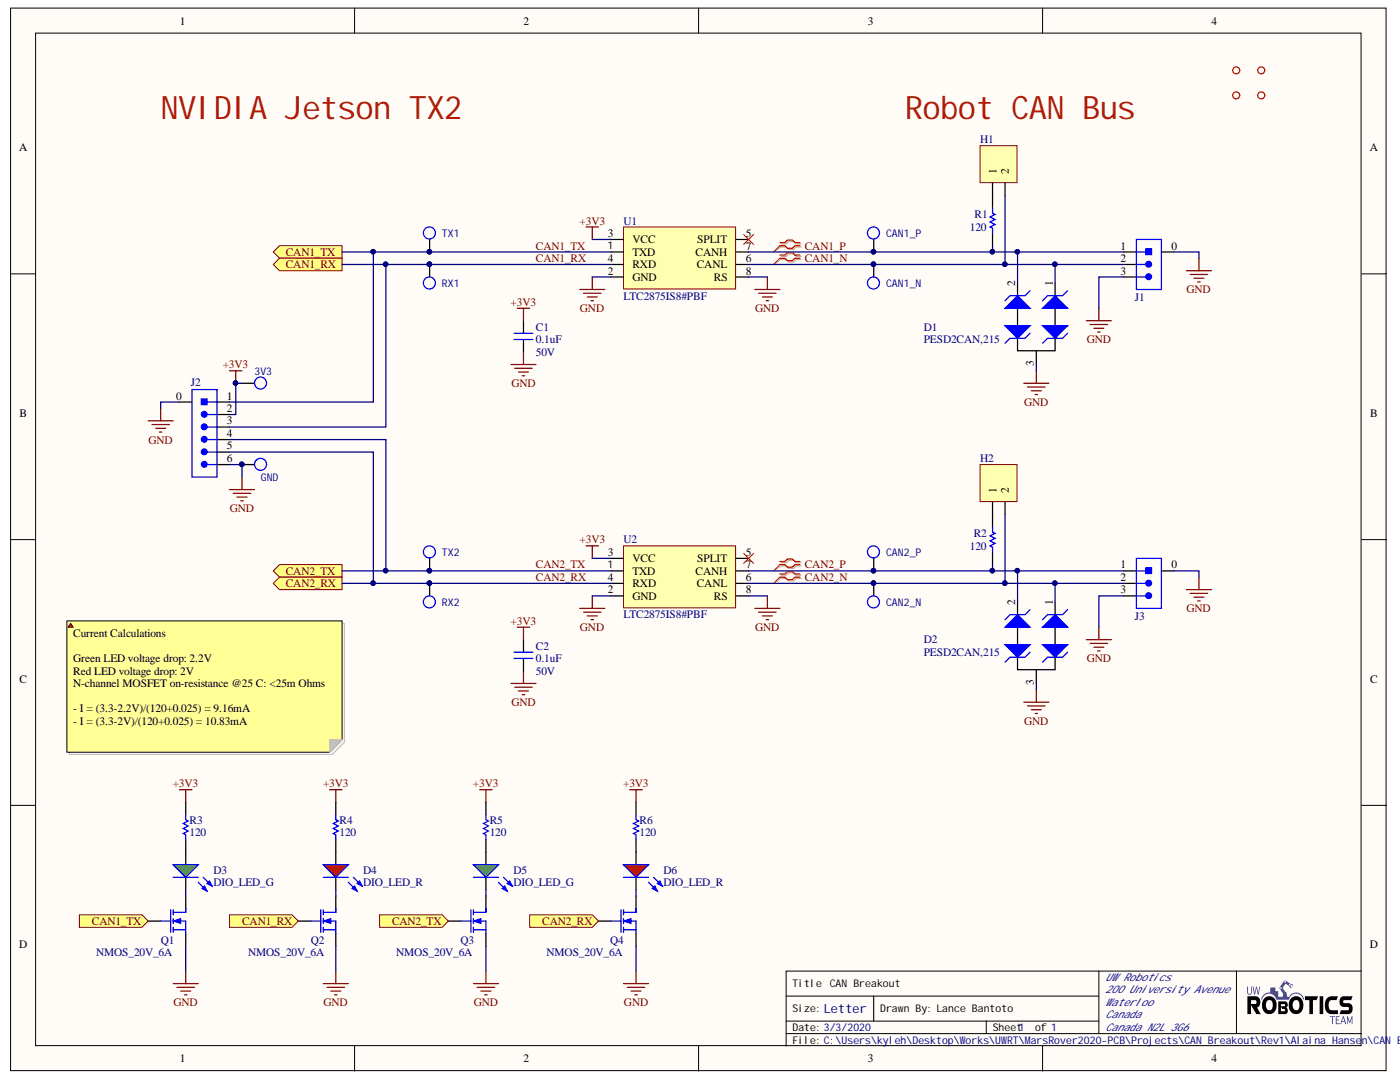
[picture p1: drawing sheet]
# Altium project CAN Breakout.PrjPcb
1 sheet, 39 parts. Net scope: flat (ports and power ports of the same name join across sheets).
Board file: CAN Breakout.PcbDoc

## Sheet CAN Breakout.SchDoc: CAN Breakout
size Letter; DrawnBy: Lance Bantoto; Organization: UW Robotics; Address1: 200 University Avenue; Address2: Waterloo; Address3: Canada; Address4: Canada N2L 3G6; Revision: 1; SheetNumber: 1; SheetTotal: 1

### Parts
3V3  TESTPOINT_LOOP  [TESTPOINT_LOOP]  (value not drawn)
C1  value 0.1uF  Voltage Rating: 50V  [CAPC2012X140N]  (hidden comment: CAP_0.1uF_50V_0805)
C2  value 0.1uF  Voltage Rating: 50V  [CAPC2012X140N]  (hidden comment: CAP_0.1uF_50V_0805)
CAN1_N  TESTPOINT_LOOP  [TESTPOINT_LOOP]  (value not drawn)
CAN1_P  TESTPOINT_LOOP  [TESTPOINT_LOOP]  (value not drawn)
CAN2_N  TESTPOINT_LOOP  [TESTPOINT_LOOP]  (value not drawn)
CAN2_P  TESTPOINT_LOOP  [TESTPOINT_LOOP]  (value not drawn)
D1  Manufacturer Part Number 1: PESD2CAN,215  [TVS_DIODE_CAN]  (hidden comment: TVS_DIODE_CAN)
D2  Manufacturer Part Number 1: PESD2CAN,215  [TVS_DIODE_CAN]  (hidden comment: TVS_DIODE_CAN)
D3  DIO_LED_G  [LED_0805_LINE]
D4  DIO_LED_R  [LED_0805_LINE]
D5  DIO_LED_G  [LED_0805_LINE]
D6  DIO_LED_R  [LED_0805_LINE]
GND  TESTPOINT_LOOP  [TESTPOINT_LOOP]  (value not drawn)
H1  JUMPER_2  [HDR1X2]  (value not drawn)
H2  JUMPER_2  [HDR1X2]  (value not drawn)
J1  CON_3M_SM4  [JST-B3B-SM4-TB]  (value not drawn)
J2  CON_6M_SM4  [JST-B6B-SM4-TB]  (value not drawn)
J3  CON_3M_SM4  [JST-B3B-SM4-TB]  (value not drawn)
MH1  MOUNTING_HOLES  [MOUNTING_HOLE]  (value not drawn)
MH2  MOUNTING_HOLES  [MOUNTING_HOLE]  (value not drawn)
MH3  MOUNTING_HOLES  [MOUNTING_HOLE]  (value not drawn)
MH4  MOUNTING_HOLES  [MOUNTING_HOLE]  (value not drawn)
Q1  NMOS_20V_6A  [NMOS_SOT23-3]
Q2  NMOS_20V_6A  [NMOS_SOT23-3]
Q3  NMOS_20V_6A  [NMOS_SOT23-3]
Q4  NMOS_20V_6A  [NMOS_SOT23-3]
R1  120  [RESC2012X60N]
R2  120  [RESC2012X60N]
R3  120  [RESC2012X60N]
R4  120  [RESC2012X60N]
R5  120  [RESC2012X60N]
R6  120  [RESC2012X60N]
RX1  TESTPOINT_LOOP  [TESTPOINT_LOOP]  (value not drawn)
RX2  TESTPOINT_LOOP  [TESTPOINT_LOOP]  (value not drawn)
TX1  TESTPOINT_LOOP  [TESTPOINT_LOOP]  (value not drawn)
TX2  TESTPOINT_LOOP  [TESTPOINT_LOOP]  (value not drawn)
U1  Manufacturer Part Number 1: LTC2875IS8#PBF  [LT-S8_N]  (hidden comment: IC TXRX CAN)
U2  Manufacturer Part Number 1: LTC2875IS8#PBF  [LT-S8_N]  (hidden comment: IC TXRX CAN)

### Ports
CAN1_RX (in), CAN1_RX (out), CAN1_TX (in), CAN1_TX (out), CAN2_RX (in), CAN2_RX (out), CAN2_TX (in), CAN2_TX (out)

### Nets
+3V3: 3V3.1 C1.2 C2.2 J2.2 R3.2 R4.2 R5.2 R6.2 U1.3(VCC) U2.3(VCC)
GND: C1.1 C2.1 D1.3 D2.3 GND.1 J1.0 J1.3 J2.0 J2.6 J3.0 J3.3 Q1.2(S) Q2.2(S) Q3.2(S) Q4.2(S) U1.2(GND) U1.8(RS) U2.2(GND) U2.8(RS)
CAN1_N: CAN1_N.1 D1.1 H1.2 J1.2 U1.6(CANL)
CAN1_P: CAN1_P.1 D1.2 J1.1 R1.1 U1.7(CANH)
CAN1_RX: J2.3 Q2.1(G) RX1.1 U1.4(RXD) ; port CAN1_RX
CAN1_TX: J2.1 Q1.1(G) TX1.1 U1.1(TXD) ; port CAN1_TX
CAN2_N: CAN2_N.1 D2.1 H2.2 J3.2 U2.6(CANL)
CAN2_P: CAN2_P.1 D2.2 J3.1 R2.1 U2.7(CANH)
CAN2_RX: J2.5 Q4.1(G) RX2.1 U2.4(RXD) ; port CAN2_RX
CAN2_TX: J2.4 Q3.1(G) TX2.1 U2.1(TXD) ; port CAN2_TX
NetD3_1: D3.1(A) R3.1
NetD3_2: D3.2(K) Q1.3(D)
NetD4_1: D4.1(A) R4.1
NetD4_2: D4.2(K) Q2.3(D)
NetD5_1: D5.1(A) R5.1
NetD5_2: D5.2(K) Q3.3(D)
NetD6_1: D6.1(A) R6.1
NetD6_2: D6.2(K) Q4.3(D)
NetH1_1: H1.1 R1.2
NetH2_1: H2.1 R2.2

Not connected (* = marked no-connect by the designer): U1 5(SPLIT)*; U2 5(SPLIT)*

### Layout directives
differential pair: CAN1_N, CAN1_P, CAN2_N, CAN2_P

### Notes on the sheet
- NVIDIA Jetson TX2
- Robot CAN Bus
- Current Calculations
  Green LED voltage drop: 2.2V
  Red LED voltage drop: 2V
  N-channel MOSFET on-resistance @25 C: <25m Ohms
  - I = (3.3-2.2V)/(120+0.025) = 9.16mA
  - I = (3.3-2V)/(120+0.025) = 10.83mA
